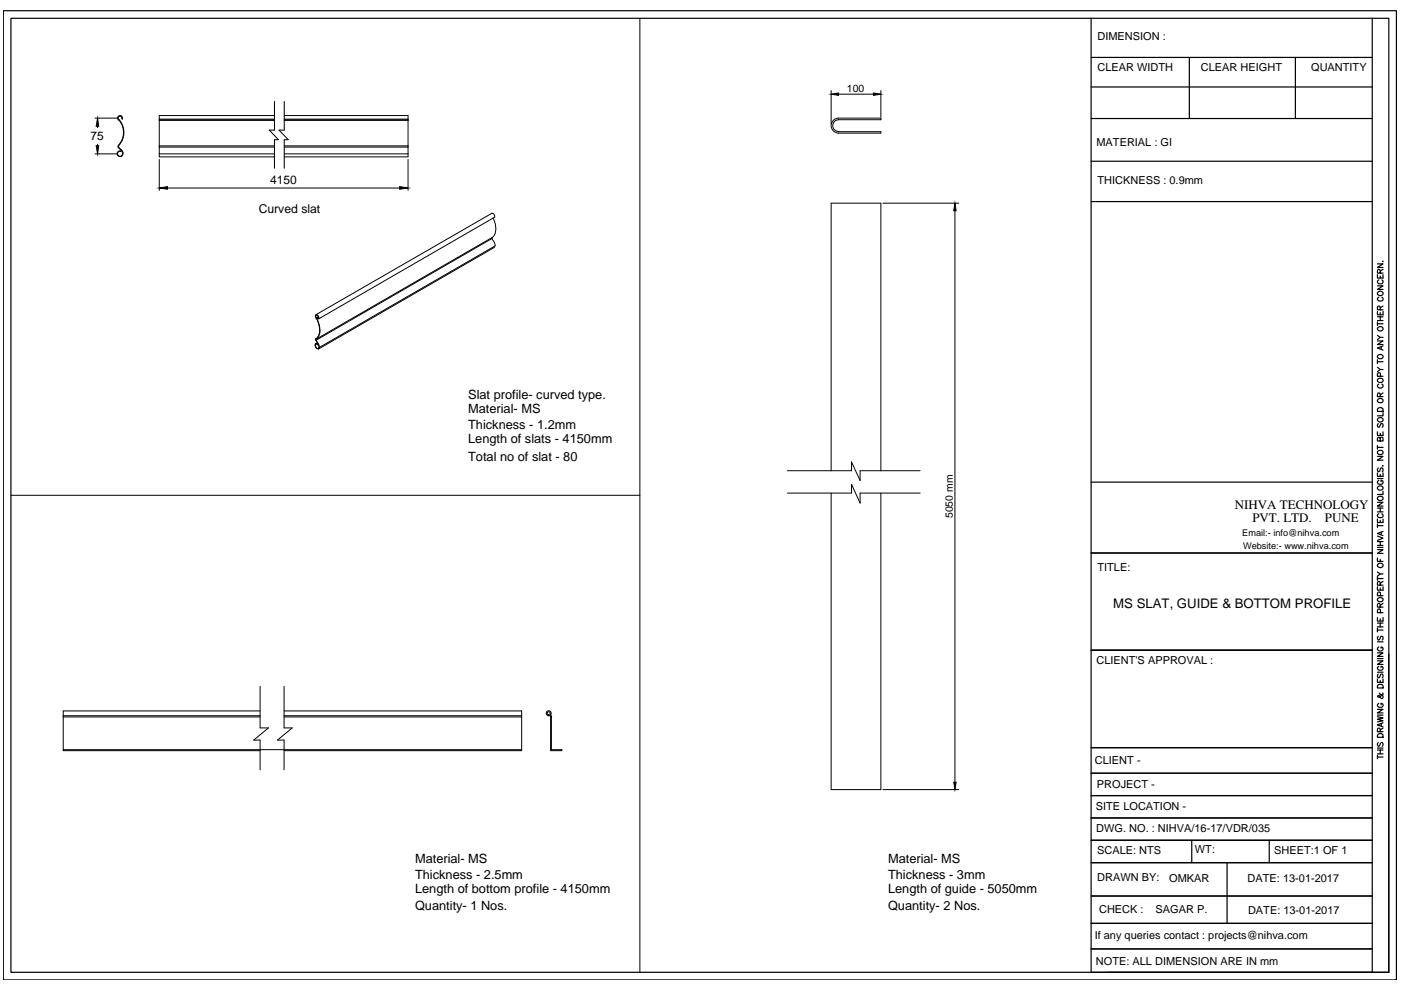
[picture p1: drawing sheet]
<svg xmlns="http://www.w3.org/2000/svg" width="297mm" height="210mm" viewBox="0 0 297 210" stroke-linecap="round" stroke-linejoin="round" font-family="sans-serif">
<!-- layer: 0 -->
<g fill="none" stroke="#000" stroke-width=".25">
<path d="M.7 2.3h295.4v205.5h-295.4zM2.3 3.9h292.2v202.2h-292.2zM231.3 3.9v202.2h59.6v-202.2M231.3 12.2h59.6M231.3 18.4h59.6M252.2 12.2v12.9M274.6 12.2v12.9M231.3 25.1h59.6M231.3 34.2h59.6M231.3 42.7h59.6M292 58.2v.8h1.2v-.8M292 56h1.2l-1.2 .7h1.2"/>
<path d="M292.3 59.3a.43 .43 0 0 0-.3 .5 .43 .43 0 0 0 .5 .4h.3a.44 .44 0 0 0 .4-.4 .44 .44 0 0 0-.2-.5M292.6 57.9v-.5l-.3-.3-.3 .3v.5h1.2M292.6 58.5v.5M293.2 55.4v.1zM293.2 57.1l-.6 .4M292 72.3h1.2l-1.2 .8h1.2M292 66v.7h1.2v-.7M292 60.6h1.2l-1.2 .8h1.2M292 68.3v.7M292 76.3v.8M292 77.9l.6 .4M292 76.7h1.2"/>
<path d="M292 71.1l.6 .4M292 68.7h1.2M292 68h1.2M292 67.2h1.2M292.2 69.4a.58 .58 0 0 1 .7-.1 .58 .58 0 0 1 .3 .6 .58 .58 0 0 1-.7 .3 .58 .58 0 0 1-.4-.7zM292.2 61.9a.58 .58 0 0 1 .7-.1 .58 .58 0 0 1 .3 .6 .58 .58 0 0 1-.7 .3 .58 .58 0 0 1-.4-.7zM292.3 63l-.3 .3a.58 .58 0 0 0 .7 .6 .58 .58 0 0 0 .5-.7l-.2-.2M292.6 65.7l-.1-.8h-.3l-.2 .8h1.2M292.6 66.3v.4M292.6 67.2v.8M292.7 79.8l-.1-.7h-.4l-.2 .7h1.2M292.8 73.5v.6"/>
<path d="M293.2 78.3h-.6l-.6 .5M293.2 73.3l-1.2 .5 1.2 .4M293.2 71.5h-.6l-.6 .5M293.2 64.9l-.6 .4M292 96.8h1.2l-1.2 .8h1.2M292 91.6v.7h1.2v-.7M292 94.5v.7M292 94.9h1.2M292.2 99.2l-.2 .3 .2 .5 .3-.1 .4-.7h.2l.1 .3-.1 .5M292.2 89.8l-.2 .3 .2 .5 .3-.1 .2-.6h.5v.4l-.1 .3M292.2 88.7a.58 .58 0 0 1 .7-.1 .58 .58 0 0 1 .3 .6 .58 .58 0 0 1-.7 .3 .58 .58 0 0 1-.4-.7zM292.2 86.6l.8-.1 .2 .1v.6h-1.2z"/>
<path d="M292.2 84.6a.58 .58 0 0 1 .7-.1 .58 .58 0 0 1 .3 .7 .58 .58 0 0 1-.7 .2 .58 .58 0 0 1-.4-.7zM292.3 81.4a.43 .43 0 0 0-.3 .5 .43 .43 0 0 0 .5 .4h.3a.44 .44 0 0 0 .4-.4 .44 .44 0 0 0-.2-.5M292.6 93l.2-.3h.3l.1 .3v.5h-1.2l.2-.8h.3l.1 .8M292.6 84.1v-.5l-.3-.3-.3 .3v.5h1.2M292.6 91.8v.5M293.2 98.7v.1zM293.2 87.5v.7h-1.2M293.2 83.3l-.6 .4M231.3 117.2h59.6M231.3 102.2h59.6M292 118.3v.7h1.2M292 116.5h1.2l-1.2 .8h1.2"/>
<path d="M292 113.7l1.2 .4-1.2 .5M292 110.1v.7h1.2v-.7M292 106.5h1.2l-1.2 .8h1.2M292 100.3v.7h1.2v-.7M292 111.1v.7M292 116.1h1.2M292 115.6h1.2M292 114.8h1.2M292 111.4h1.2M292 108.5h1.2M292 107.7h1.2M292 101.5h1.2"/>
<path d="M292.2 119.5a.58 .58 0 0 1 .7-.1 .58 .58 0 0 1 .3 .7 .58 .58 0 0 1-.7 .2 .58 .58 0 0 1-.4-.6zM292.3 108.9a.43 .43 0 0 0-.3 .5 .43 .43 0 0 0 .5 .4h.3a.44 .44 0 0 0 .4-.4 .44 .44 0 0 0-.2-.5M292.3 101.8a.43 .43 0 0 0-.3 .5 .43 .43 0 0 0 .5 .4h.3a.42 .42 0 0 0 .4-.4 .42 .42 0 0 0-.4-.5v.3M292.6 100.6v.4M292.6 107.7v.8M292.6 110.3v.5M292.6 114.8v.8M292.6 118.6v.4M292.8 112.8v.6M293.2 112.7l-1.2 .4 1.2 .5M293.2 104.2v.6h-1.2M290.9 137.9h-59.6h59.6"/>
<path d="M292 138.4h1.2l-1.2 .8h1.2M292 130.9v.8h1.2v-.8M292 124.4v.7h1.2v-.7M292 122.2v.8M292 133.2v.8M292 139.6h1.2M292 136.1h1.2M292 133.6h1.2M292 132.9h1.2M292 132.1h1.2M292 122.7h1.2M292 121.3l.6 .4"/>
<path d="M292.1 126.9a.55 .55 0 0 1 .8-.2 .55 .55 0 0 1 .2 .8 .57 .57 0 0 1-.7 .1 .57 .57 0 0 1-.3-.7zM292.2 134.9l-.2 .3 .2 .5 .3-.1 .4-.7h.2l.1 .3-.1 .5M292.3 137.2a.43 .43 0 0 0-.3 .5 .43 .43 0 0 0 .5 .3h.3a.42 .42 0 0 0 .4-.4 .42 .42 0 0 0-.4-.4v.2M292.6 128.7v-.5l-.3-.3-.3 .3v.5h1.2M292.6 124.1v-.5l-.3-.3-.3 .3v.5h1.2M292.6 124.7v.4M292.6 131.2v.5M292.6 132.1v.8M292.7 129.9l-.1-.7-.3-.1-.3 .3v.5h1.2M292.7 126.3l-.1-.7-.3-.1-.3 .3v.5h1.2M293.2 121.7h-.6l-.6 .5M293.2 127.9l-.6 .4"/>
<path d="M293.2 123.3l-.6 .4M294.5 138.7v67.4h-59.6M231.3 158.5h59.6M292 152l1.2 .2-1.2 .3 1.2 .3-1.2 .3M292 150.4h1.2l-1.2 .8h1.2M292 144v.7h1.2v-.7M292 140.1h1.2l-1.2 .8h1.2M292 159.8h1.2M292 159h1.2M292 158.6h1.2M292 151.6h1.2M292 142.5h1.2"/>
<path d="M292.2 157.4l-.2 .3 .2 .5 .3-.1 .4-.7h.2l.1 .3-.1 .5M292.2 155.6l.3-.1 .6 .1 .1 .7h-1.2zM292.2 145.2h.9l.1 .7h-1.2zM292.2 142.9l-.2 .3 .2 .5 .3-.1 .4-.7h.2l.1 .3-.1 .5M292.3 149.1a.43 .43 0 0 0-.3 .5 .43 .43 0 0 0 .5 .4h.3a.42 .42 0 0 0 .4-.5 .42 .42 0 0 0-.4-.4v.3M292.3 141.3a.41 .41 0 0 0-.3 .5 .41 .41 0 0 0 .5 .3h.3a.4 .4 0 0 0 .4-.4 .4 .4 0 0 0-.4-.4v.2M292.6 147l-.1 .1a.73 .73 0 0 1 .6 .9l-.2 .1-.2-.1-.2-.5h-.3l-.2 .1 .2 .2h.3l.7-.5-.1-.3M292.6 155.1v-.6l-.4-.1-.2 .7h1.2M292.6 144.3v.4M292.6 159v.8M292.8 153.4v.6M293.2 153.2l-1.2 .5 1.2 .4"/>
<path d="M293.2 154.4l-.6 .4M231.3 163.9h59.6M231.3 168.7h59.6M231.3 173.4h59.6M252.7 178.2v4.7M269.1 178.2v4.7M290.9 178.2h-59.6h59.6M292 160.5h1.2M292 160.1v.8M231.3 182.9h59.6M231.3 190h59.6M231.3 195.8h59.6"/>
<path d="M260.2 182.9v12.9M231.3 201.2h59.6"/>
<circle cx="292.6" cy="75.6" r=".56"/>
<circle cx="292.6" cy="80.7" r=".56"/>
<circle cx="292.6" cy="95.9" r=".56"/>
<circle cx="292.6" cy="103.5" r=".56"/>
<circle cx="292.6" cy="105.7" r=".56"/>
</g>
<g fill="none" stroke="#000" stroke-width=".21">
<path d="M135.7 3.9v202.2M176.2 19.2v7M177.8 20h7.4M186.8 19.2v5.6M20.1 32.6h4.8M20.1 25h4.8M20.7 26.8v.3M20.7 30.6v.3M25.1 31.2l.9 .9 .1 .5M25.2 30.9v.3M25.2 25.5h.1M25.3 25.4l.1 .1"/>
<path d="M25.3 25.6a4 4 0 0 1-.3 5.3 1.17 1.17 0 0 0 .8 1.1l.2 .6M25.3 25.5a4 4 0 0 1-.2 5.4M25.6 32.1a.53 .53 0 0 0-.7 .4 .53 .53 0 0 0 .5 .6 .53 .53 0 0 0 .6-.5M25.6 32.2l.1-.2a.61 .61 0 0 0-.8 .5 .61 .61 0 0 0 .5 .7 .61 .61 0 0 0 .7-.6M25.8 25.2a.4 .4 0 0 0-.2-.5 .4 .4 0 0 0-.5 .1 .4 .4 0 0 0 .2 .6M25.9 25.2v.1M25.9 25.2a.53 .53 0 0 0-.2-.7 .53 .53 0 0 0-.7 .3 .53 .53 0 0 0 .2 .7M33.8 31.2v1.4M33.8 32.6v.7h24.4M33.8 30.9h24.4M33.8 25.5h24.4M33.8 33.8v6.6"/>
<path d="M33.8 32.6h24.4M33.8 31.2h24.4M33.8 25.3h24.4M33.8 25.4h24.4M35.5 39.9h49.2M58.2 24.5h-24.4v6.7M58.2 21.5v6.1h-1.1l1.9 2h-.8v6.1M60.3 24.5h26.2v6.7M60.3 30.9h26.2M60.3 25.5h26.2M60.3 32.6h26.2M60.3 31.2h26.2"/>
<path d="M60.3 25.3h26.2M60.3 25.4h26.2M60.3 21.5v6.1h-1.1l1.9 2h-.8v6.1M86.5 31.2v1.4M86.5 32.6v.7h-26.2M86.5 33.8v6.6M177.8 25h9v.4h-9M177.8 27.9h9v.3h-9M177.8 25a1.59 1.59 0 0 0-1.6 1.6 1.59 1.59 0 0 0 1.6 1.6M177.8 25.4a1.25 1.25 0 0 0-1.2 1.2 1.25 1.25 0 0 0 1.2 1.3M104.3 50.6l.5 .7 .2 .8-37.3 21.6M104.3 50.6l-37.3 21.5"/>
<path d="M104.3 50.4v.2M104.3 50.4l-37.3 21.5M104.5 46.3a3.3 3.3 0 0 1-.2 4.1M104.8 52.4l-37.3 21.6M187.2 43.1h16.1M202.5 44.7v121.1M67 66.7l37.3-21.5a.62 .62 0 0 1 .6 .8l-37.3 21.6M67 67.5a.42 .42 0 0 1-.2-.4 .42 .42 0 0 1 .4-.4 .74 .74 0 0 1 .4 .9M67 71.9v.2M67 72.1l.6 1.1 .1 .5M67.1 67.5a3.7 3.7 0 0 1 .1 4.2l-.3 .2 .1 .2a1.73 1.73 0 0 1 .6 1.6 .5 .5 0 0 1-.6 0 .5 .5 0 0 1-.1-.7l.2-.1 .3 .2M67.1 67.4a.32 .32 0 0 1-.2-.3 .32 .32 0 0 1 .3-.3l.2 .2 .2 .6"/>
<path d="M67.1 67.4l.1 .1M67.3 72.7l-.4 .2M67.4 73a.37 .37 0 0 0-.6-.1 .37 .37 0 0 0 .1 .6 .47 .47 0 0 0 .3 .4 .47 .47 0 0 0 .5-.1v-.1M67.4 73v.1M67.5 73h-.1M67.5 73l-.1 .1M67.5 67.2l-.4 .2M67.5 67.3l-.3 .2a4.1 4.1 0 0 1 .2 4.1l-.4 .3M166.9 99.8h13.6v-1.9l1.9 4v-2.1h12.7M176.2 99.8v-56.7h10.6v56.7M2.3 105h133.4M166.9 104.5h13.6v-1.8l1.9 4v-2.2h12.7"/>
<path d="M176.2 104.5v62.9h10.6v-62.9M13.4 151.8h41.7M13.4 152h41.7M13.4 158.9h97.2M55.1 150.7h-41.7v8.5h41.7M55.1 145.5v8.8h1.8l-3.1 2.6h1.3v6.3M60.2 150.7h50.4v8.5h-50.4M60.2 151.8h50.4M60.2 152h50.4M60.2 145.5v8.8h1.8l-3.2 2.6h1.4v6.3M116.3 151.8h.2M116.3 151.6h.2"/>
<path d="M116.6 151.8l.2 .2M116.6 151.6l.4 .4M116.6 151.4l.2 .1M116.6 151.4l-.1-.4h-.3l-.2 .3 .3 .2M116.7 152v7.2h2.4v-.3h-2.2v-6.9M116.8 151.4a.53 .53 0 0 0-.3-.7 .53 .53 0 0 0-.7 .4 .53 .53 0 0 0 .5 .7M187.2 167.4h16.1"/>
</g>
<path d="M176.2 20l1.6-.3v.5zM185.2 19.7l1.6 .3-1.6 .2zM20.7 25l.2 1.8h-.5zM20.4 30.9h.5l-.2 1.7zM33.8 39.9l1.7-.3v.5zM84.7 39.6l1.8 .3-1.8 .2zM202.5 43.1l.2 1.6h-.5zM202.2 165.8h.5l-.2 1.6z" fill="#000" stroke="#000" stroke-width=".21"/>
<g font-size="2.8">
<text x="261.8" y="107.9">NIHVA TECHNOLOGY</text>
<text x="265.5" y="110.7">PVT. LTD.</text>
<text x="280.9" y="110.7">PUNE</text>
<text x="236" y="129">MS SLAT, GUIDE &amp; BOTTOM PROFILE</text>
</g>
<g font-size="2.7">
<text x="99.3" y="84.6">Slat profile- curved type.</text>
<text x="99.3" y="87.6">Material- MS</text>
<text x="99.3" y="91">Thickness - 1.2mm</text>
<text x="99.3" y="94">Length of slats - 4150mm</text>
<text x="99.3" y="97.6">Total no of slat - 80</text>
<text x="88" y="183">Material- MS</text>
<text x="188.3" y="183">Material- MS</text>
<text x="88" y="186.3">Thickness - 2.5mm</text>
<text x="88" y="189.3">Length of bottom profile - 4150mm</text>
<text x="188.3" y="186.3">Thickness - 3mm</text>
<text x="188.3" y="189.3">Length of guide - 5050mm</text>
<text x="88" y="193">Quantity- 1 Nos.</text>
<text x="188.3" y="193">Quantity- 2 Nos.</text>
</g>
<text font-size="2.6" x="54.8" y="45.2">Curved slat</text>
<g font-size="2.5">
<text x="19.2" y="29.7">75</text>
<text x="57.3" y="39">4150</text>
</g>
<g font-size="2.3">
<text x="232.7" y="8.6">DIMENSION :</text>
<text x="232.7" y="15">CLEAR WIDTH</text>
<text x="254.6" y="15">CLEAR HEIGHT</text>
<text x="278" y="15">QUANTITY</text>
<text x="232.5" y="31.1">MATERIAL : GI</text>
<text x="232.7" y="39.1">THICKNESS : 0.9mm</text>
<text x="232.7" y="121.1">TITLE:</text>
<text x="232.5" y="140.8">CLIENT'S APPROVAL :</text>
<text x="232.1" y="162">CLIENT -</text>
<text x="232.6" y="167">PROJECT -</text>
<text x="232.4" y="171.7">SITE LOCATION -</text>
<text x="232.4" y="176.3">DWG. NO. : NIHVA/16-17/VDR/035</text>
<text x="232.6" y="181">SCALE: NTS</text>
<text x="253.4" y="180.8">WT:</text>
<text x="270.2" y="181">SHEET:1 OF 1</text>
<text x="232.6" y="186.9">DRAWN BY:</text>
<text x="247.9" y="187.1">OMKAR</text>
<text x="264.5" y="187.1">DATE: 13-01-2017</text>
<text x="233" y="193.6">CHECK :</text>
<text x="245" y="193.5">SAGAR P.</text>
<text x="264.6" y="193.9">DATE: 13-01-2017</text>
<text x="232.1" y="199">If any queries contact : projects@nihva.com</text>
<text x="232.4" y="204.6">NOTE: ALL DIMENSION ARE IN mm</text>
</g>
<g font-size="2.2">
<text x="179.6" y="19.5">100</text>
<text x="202" y="109.8" transform="rotate(-90 202 109.8)">5050 mm</text>
</g>
<g font-size="1.9">
<text x="263.4" y="113.6">Email:- info@nihva.com</text>
<text x="263.6" y="116.5">Website:- www.nihva.com</text>
</g>
</svg>
